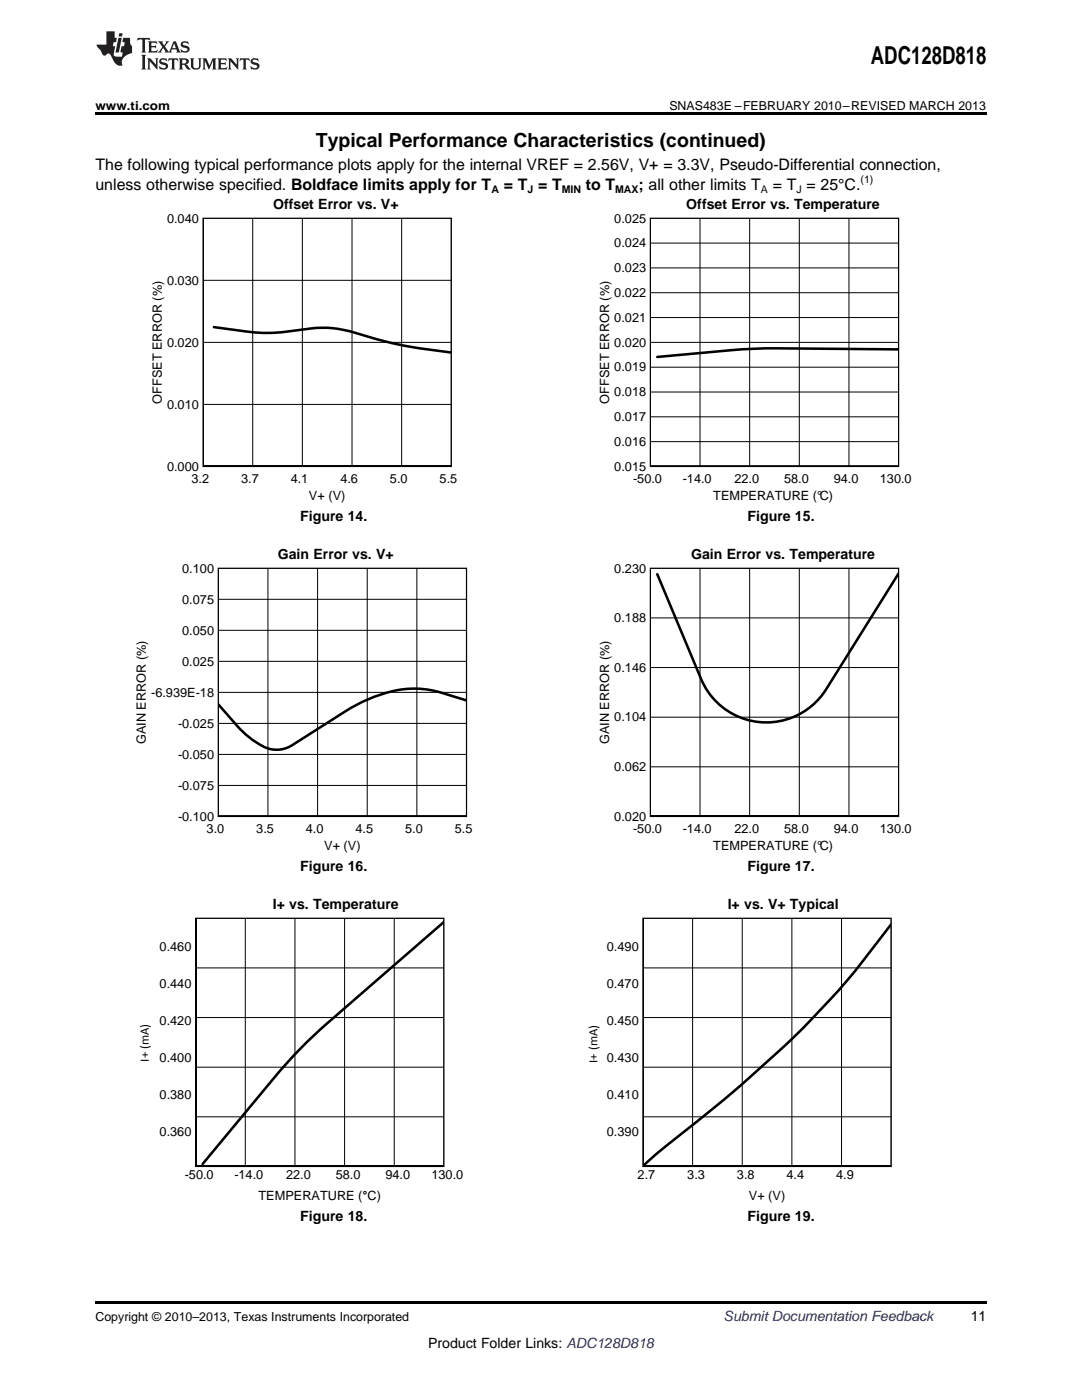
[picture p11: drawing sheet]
<svg xmlns="http://www.w3.org/2000/svg" width="216mm" height="279mm" viewBox="0 0 216 279" stroke-linecap="round" stroke-linejoin="round" font-family="sans-serif">
<path d="M19 259.7h177.8v.5h-177.8z" fill="#000"/>
<g fill="#fff">
<path d="M66.9 245.5h.3v.7h-.3z"/>
<path d="M156.1 245.5h.4v.7h-.4z"/>
</g>
<path d="M88.6 184l-23.3 20.2-4.5 4.2-5.1 5.5-15.3 18.4" fill="none" stroke="#000" stroke-width=".51"/>
<path d="M39 183.3h49.6v49.5h-49.6zM39 193.2h49.6M48.9 183.3v49.5M58.9 183.3v49.5M68.8 183.3v49.5M78.7 183.3v49.5M39 213h49.6M39 203.1h49.6M39 222.9h49.6" fill="none" stroke="#000" stroke-width=".2"/>
<path d="M39 183.3v49.5h49.6v-49.5zM38.6 182.8h50.5v50.5h-50.5z" fill-rule="evenodd" fill="#fff"/>
<path d="M39 183.3h49.6v49.5h-49.6z" fill="none" stroke="#000" stroke-width=".24"/>
<path d="M177.8 184.5l-8.9 11.4-3.1 3.4-6.9 7.2-11.8 10.7-15.8 12.8-3 2.7" fill="none" stroke="#000" stroke-width=".51"/>
<path d="M128.3 183.3h49.5v49.5h-49.5zM128.3 193.2h49.5M138.2 183.3v49.5M148.1 183.3v49.5M158 183.3v49.5M167.9 183.3v49.5M128.3 213h49.5M128.3 203.1h49.5M128.3 222.9h49.5" fill="none" stroke="#000" stroke-width=".2"/>
<path d="M128.3 183.3v49.5h49.5v-49.5zM127.8 182.8h50.5v50.5h-50.5z" fill-rule="evenodd" fill="#fff"/>
<path d="M128.3 183.3h49.5v49.5h-49.5z" fill="none" stroke="#000" stroke-width=".24"/>
<g fill="#fff">
<path d="M66.9 175.7h.3v.7h-.3z"/>
<path d="M156.1 175.7h.4v.7h-.4z"/>
</g>
<path d="M93.1 139.8l-5-1.6a20.2 20.2 0 0 0-14.7 1.4l-3.6 1.8-11.5 7.3a6.2 6.2 0 0 1-7.3-.6l-1.9-1.5-1.3-1.2-4.2-4.8" fill="none" stroke="#000" stroke-width=".51"/>
<path d="M43.6 113.4h49.5v49.5h-49.5zM43.6 119.6h49.5M53.5 113.4v49.5M63.4 113.4v49.5M73.3 113.4v49.5M83.2 113.4v49.5M43.6 138.2h49.5M43.6 132h49.5M43.6 125.8h49.5M43.6 156.8h49.5M43.6 150.6h49.5M43.6 144.4h49.5" fill="none" stroke="#000" stroke-width=".2"/>
<path d="M43.6 113.4v49.5h49.5v-49.5zM43.1 112.9h50.5v50.5h-50.5z" fill-rule="evenodd" fill="#fff"/>
<path d="M43.6 113.4h49.5v49.5h-49.5z" fill="none" stroke="#000" stroke-width=".24"/>
<path d="M179.3 114.4l-14.4 23.1a14.1 14.1 0 0 1-25-2l-8.7-20.9" fill="none" stroke="#000" stroke-width=".51"/>
<path d="M129.8 113.4h49.5v49.5h-49.5zM139.7 113.4v49.5M149.6 113.4v49.5M159.5 113.4v49.5M169.4 113.4v49.5M129.8 133.2h49.5M129.8 123.3h49.5M129.8 153h49.5M129.8 143.1h49.5" fill="none" stroke="#000" stroke-width=".2"/>
<path d="M129.8 113.4v49.5h49.5v-49.5zM129.3 112.9h50.5v50.5h-50.5z" fill-rule="evenodd" fill="#fff"/>
<path d="M129.8 113.4h49.5v49.5h-49.5z" fill="none" stroke="#000" stroke-width=".24"/>
<g fill="#fff">
<path d="M66.9 105.8h.3v.7h-.3z"/>
<path d="M156.1 105.8h.4v.7h-.4z"/>
</g>
<path d="M42.7 65.3l6.8 .9a28.9 28.9 0 0 0 7.5 0l5.1-.6a20.6 20.6 0 0 1 8.5 .7l4.5 1.4 4.2 1 4.3 .8 6.5 .9" fill="none" stroke="#000" stroke-width=".51"/>
<path d="M40.5 43.6h49.6v49.5h-49.6zM40.5 55.9h49.6M50.4 43.6v49.5M60.3 43.6v49.5M70.2 43.6v49.5M80.1 43.6v49.5M40.5 68.3h49.6M40.5 80.7h49.6" fill="none" stroke="#000" stroke-width=".2"/>
<path d="M40.5 43.6v49.5h49.6v-49.5zM40 43.1h50.5v50.5h-50.5z" fill-rule="evenodd" fill="#fff"/>
<path d="M40.5 43.6h49.6v49.5h-49.6z" fill="none" stroke="#000" stroke-width=".24"/>
<path d="M179.3 69.7l-28-.1-4.5 .2-15.6 1.4" fill="none" stroke="#000" stroke-width=".51"/>
<g fill="none" stroke="#000" stroke-width=".2">
<path d="M129.8 43.6h49.5v49.5h-49.5zM129.8 58.4h49.5M129.8 53.5h49.5M129.8 48.5h49.5M139.7 43.6v49.5M149.6 43.6v49.5M159.5 43.6v49.5M169.4 43.6v49.5M129.8 78.2h49.5M129.8 73.3h49.5M129.8 68.3h49.5M129.8 63.4h49.5"/>
<path d="M129.8 88.1h49.5M129.8 83.2h49.5"/>
</g>
<path d="M129.8 43.6v49.5h49.5v-49.5zM129.3 43.1h50.5v50.5h-50.5z" fill-rule="evenodd" fill="#fff"/>
<path d="M129.8 43.6h49.5v49.5h-49.5z" fill="none" stroke="#000" stroke-width=".24"/>
<path d="M19 22.5h177.8v.5h-177.8z" fill="#000"/>
<g fill="#231f20">
<path d="M27.5 7.6l-.1 .5 .4-.2h.6v.1v2.1l-.2 .4h1l-.3-.4v-2.1l.1-.1h.5l.5 .2-.2-.5zM29.5 8.3l.2 .3v1.5l-.2 .4h1.8l.2-.6a1.04 1.04 0 0 1-1.3 .2v-.7h.6l.3 .2v-.6l-.3 .2h-.6v-.6l.8-.1 .4 .3-.2-.5zM31.5 8.3l.9 1.1-.9 1.1h.8l-.2-.2 .5-.7 .4 .7-.2 .2h1.5l-.1-.2 .1-.4h.9l.1 .4-.2 .2h1l-.3-.3-.7-1.9h-.5l-.9 2-.8-1 .9-1h-.8l.1 .3-.3 .5-.4-.6 .2-.2zM34.7 8.6l.4 1h-.7zM36.3 8.4a.63 .63 0 0 0-.2 .7 .63 .63 0 0 0 .6 .4l.6 .2 .1 .2a.75 .75 0 0 1-.7 .4 .75 .75 0 0 1-.6-.5l.1 .7 .1-.1a1.11 1.11 0 0 0 1.5-.6 1.13 1.13 0 0 0-1.2-.8l-.1-.4a1.04 1.04 0 0 1 1.2 .2l-.2-.5-.1 .1-.5-.2zM28.2 10.9l.2 .4v2.2l-.2 .4h1l-.3-.4v-2.2l.3-.4zM29.3 11.6l.3 .4v1.5l-.3 .4h.8l-.2-.4v-1.3l1.5 1.7v-1.9l.2-.4h-.7l.2 .4v.9l-1.1-1.3zM32 11.8a.62 .62 0 0 0-.2 .7 .62 .62 0 0 0 .6 .4l.6 .1 .1 .3a.76 .76 0 0 1-.7 .3 .76 .76 0 0 1-.6-.4l.1 .7 .1-.1a1.11 1.11 0 0 0 1.5-.6 1.13 1.13 0 0 0-1.2-.8l-.1-.4a1.04 1.04 0 0 1 1.2 .2l-.2-.6-.1 .1-.5-.1zM33.7 11.6l-.2 .6a.61 .61 0 0 1 .8-.3v1.6l-.2 .4h.9l-.2-.4v-1.6a.63 .63 0 0 1 .8 .3l-.2-.6zM35.6 11.6l.3 .4v1.5l-.3 .4h1l-.2-.2v-.8l.5 .2a.76 .76 0 0 0 1.2 .7l-1-1a.58 .58 0 0 0 .6-.5 .58 .58 0 0 0-.5-.6zM36.4 11.9h.1a.45 .45 0 0 1 .5 .1 .45 .45 0 0 1 .1 .5l-.7 .2zM37.9 11.6l.2 .2a2.17 2.17 0 0 0 .3 1.9 .99 .99 0 0 0 1.6-.6v-1.1l.2-.4h-.7l.2 .2a1.92 1.92 0 0 1-.2 1.8 .6 .6 0 0 1-.9-.5v-1.1l.2-.4zM40.4 11.6l.2 .4v1.5l-.2 .4h.7l-.2-.4v-1.4l.8 1.8 .8-1.8v1.4l-.2 .4h.9l-.2-.4v-1.5l.2-.4h-.8l-.6 1.5-.6-1.5zM43.4 11.6l.2 .4v1.5l-.2 .4h1.8l.2-.6a1.04 1.04 0 0 1-1.3 .1v-.6h.5l.4 .2v-.6l-.4 .2h-.5v-.7h.8l.3 .3-.1-.6zM45.5 11.6l.2 .4v1.5l-.2 .4h.7l-.2-.4v-1.3l1.5 1.7v-1.9l.2-.4h-.7l.2 .4v.9l-1.1-1.3zM47.9 11.6l-.1 .6a.61 .61 0 0 1 .8-.3v1.6l-.3 .4h1l-.3-.4 .1-1.6a.63 .63 0 0 1 .7 .3l-.1-.6zM50.2 11.8a.62 .62 0 0 0-.2 .7 .62 .62 0 0 0 .6 .4l.6 .1 .2 .3a.76 .76 0 0 1-.8 .3 .76 .76 0 0 1-.6-.4l.1 .7 .2-.1a1.11 1.11 0 0 0 1.5-.6 1.13 1.13 0 0 0-1.3-.8l-.1-.4a1.04 1.04 0 0 1 1.2 .2l-.1-.6-.2 .1-.5-.1z"/>
<path d="M21.2 6.3v2.6h-1.9l.1 .4 .7 .9a.91 .91 0 0 0 1 .8 .56 .56 0 0 1 .5-.3 .56 .56 0 0 1 .5 .3l.4 .8a1.53 1.53 0 0 0 1.9 1.2 1.54 1.54 0 0 1 1-2.1l.9-.3v-1.4a1.52 1.52 0 0 1-.3-1.6h-1.4l-.2 .8h.5l-.2 .8h-.4l-.2 1v.2l.4 .1-.2 .8a1.93 1.93 0 0 1-1.6-.3l.3-1.8h-.5l.2-.8h.4l.2-.8h-.4v-1.3zM23.6 7.6l-.6 2.9h.7l.6-2.9zM23.8 6.6l-.1 .7h.6l.2-.7z"/>
</g>
<text font-size="4.9" x="173.8" y="12.8">ADC128D818</text>
<text font-size="3.9" x="63" y="29.3">Typical Performance Characteristics (continued)</text>
<g font-size="3.2">
<text x="19" y="34">The following typical performance plots apply for the internal VREF = 2.56V, V+ = 3.3V, Pseudo-Differential connection,</text>
<text x="19" y="37.9">unless otherwise specified. Boldface limits apply for T</text>
<text x="100.5" y="37.9">= T = T</text>
<text x="116.9" y="37.9">to T</text>
<text x="127.4" y="37.9">; all other limits T</text>
<text x="154.2" y="37.9">= T = 25°C.</text>
</g>
<g font-size="2.8">
<text x="54.5" y="41.6">Offset Error vs. V+</text>
<text x="136.9" y="41.6">Offset Error vs. Temperature</text>
<text x="59.9" y="104.1">Figure 14.</text>
<text x="149.2" y="104.1">Figure 15.</text>
<text x="55.4" y="111.5">Gain Error vs. V+</text>
<text x="137.9" y="111.5">Gain Error vs. Temperature</text>
<text x="59.9" y="173.9">Figure 16.</text>
<text x="149.2" y="173.9">Figure 17.</text>
<text x="54.4" y="181.3">I+ vs. Temperature</text>
<text x="145.2" y="181.3">I+ vs. V+ Typical</text>
<text x="59.9" y="243.8">Figure 18.</text>
<text x="149.2" y="243.8">Figure 19.</text>
<text x="193.7" y="263.6">11</text>
<text x="85.4" y="269">Product Folder Links: ADC128D818</text>
</g>
<text font-size="2.8" fill="#0000c8" x="144.4" y="263.6">Submit Documentation Feedback</text>
<g font-size="2.5">
<text x="19" y="21.9">www.ti.com</text>
<text x="133.6" y="21.9">SNAS483E –FEBRUARY 2010–REVISED MARCH 2013</text>
<text x="33.3" y="44.4">0.040</text>
<text x="122.6" y="44.4">0.025</text>
<text x="122.6" y="49.4">0.024</text>
<text x="33.3" y="56.8">0.030</text>
<text x="122.6" y="54.3">0.023</text>
<text x="122.6" y="59.3">0.022</text>
<text x="122.6" y="64.2">0.021</text>
<text x="33.3" y="69.2">0.020</text>
<text x="122.6" y="69.2">0.020</text>
<text x="122.6" y="74.1">0.019</text>
<text x="32.3" y="80.6" transform="rotate(-90 32.3 80.6)">OFFSET ERROR (%)</text>
<text x="33.3" y="81.6">0.010</text>
<text x="121.5" y="80.6" transform="rotate(-90 121.5 80.6)">OFFSET ERROR (%)</text>
<text x="122.6" y="79.1">0.018</text>
<text x="122.6" y="84">0.017</text>
<text x="122.6" y="89">0.016</text>
<text x="33.3" y="93.9">0.000</text>
<text x="122.6" y="93.9">0.015</text>
<text x="38.2" y="96.5">3.2</text>
<text x="48.1" y="96.5">3.7</text>
<text x="58" y="96.5">4.1</text>
<text x="61.7" y="99.7">V+ (V)</text>
<text x="67.9" y="96.5">4.6</text>
<text x="77.8" y="96.5">5.0</text>
<text x="87.7" y="96.5">5.5</text>
<text x="126.3" y="96.5">-50.0</text>
<text x="136.2" y="96.5">-14.0</text>
<text x="142.3" y="99.7">TEMPERATURE (°C)</text>
<text x="146.6" y="96.5">22.0</text>
<text x="156.5" y="96.5">58.0</text>
<text x="166.4" y="96.5">94.0</text>
<text x="175.6" y="96.5">130.0</text>
<text x="36.4" y="114.3">0.100</text>
<text x="122.6" y="114.3">0.230</text>
<text x="36.4" y="120.5">0.075</text>
<text x="122.6" y="124.2">0.188</text>
<text x="36.4" y="126.6">0.050</text>
<text x="36.4" y="132.8">0.025</text>
<text x="122.6" y="134.1">0.146</text>
<text x="30.2" y="139">-6.939E-18</text>
<text x="122.6" y="144">0.104</text>
<text x="29.1" y="148.5" transform="rotate(-90 29.1 148.5)">GAIN ERROR (%)</text>
<text x="35.5" y="145.2">-0.025</text>
<text x="121.5" y="148.5" transform="rotate(-90 121.5 148.5)">GAIN ERROR (%)</text>
<text x="35.5" y="151.4">-0.050</text>
<text x="122.6" y="153.9">0.062</text>
<text x="35.5" y="157.6">-0.075</text>
<text x="35.5" y="163.8">-0.100</text>
<text x="41.2" y="166.3">3.0</text>
<text x="51.1" y="166.3">3.5</text>
<text x="61" y="166.3">4.0</text>
<text x="70.9" y="166.3">4.5</text>
<text x="80.9" y="166.3">5.0</text>
<text x="90.8" y="166.3">5.5</text>
<text x="122.6" y="163.8">0.020</text>
<text x="126.3" y="166.3">-50.0</text>
<text x="136.2" y="166.3">-14.0</text>
<text x="146.6" y="166.3">22.0</text>
<text x="156.5" y="166.3">58.0</text>
<text x="166.4" y="166.3">94.0</text>
<text x="175.6" y="166.3">130.0</text>
<text x="64.7" y="169.5">V+ (V)</text>
<text x="142.3" y="169.5">TEMPERATURE (°C)</text>
<text x="31.8" y="189.8">0.460</text>
<text x="121.1" y="189.8">0.490</text>
<text x="31.8" y="197.2">0.440</text>
<text x="121.1" y="197.2">0.470</text>
<text x="31.8" y="204.6">0.420</text>
<text x="121.1" y="204.6">0.450</text>
<text x="29.7" y="211.9" transform="rotate(-90 29.7 211.9)">I+ (mA)</text>
<text x="31.8" y="211.9">0.400</text>
<text x="119.2" y="212.1" transform="rotate(-90 119.2 212.1)">I+ (mA)</text>
<text x="121.1" y="211.9">0.430</text>
<text x="31.8" y="219.3">0.380</text>
<text x="121.1" y="219.3">0.410</text>
<text x="31.8" y="226.7">0.360</text>
<text x="121.1" y="226.7">0.390</text>
<text x="36.9" y="235.3">-50.0</text>
<text x="46.8" y="235.3">-14.0</text>
<text x="51.6" y="239.4">TEMPERATURE (°C)</text>
<text x="57.1" y="235.3">22.0</text>
<text x="67" y="235.3">58.0</text>
<text x="76.9" y="235.3">94.0</text>
<text x="86.1" y="235.3">130.0</text>
<text x="127.2" y="235.3">2.7</text>
<text x="137.1" y="235.3">3.3</text>
<text x="147" y="235.3">3.8</text>
<text x="149.4" y="239.4">V+ (V)</text>
<text x="157" y="235.3">4.4</text>
<text x="166.9" y="235.3">4.9</text>
<text x="19" y="263.6">Copyright © 2010–2013, Texas Instruments Incorporated</text>
</g>
<g font-size="2.1">
<text x="98" y="38.5">A</text>
<text x="105.2" y="38.5">J</text>
<text x="112.1" y="38.5">MIN</text>
<text x="122.7" y="38.5">MAX</text>
<text x="151.8" y="38.5">A</text>
<text x="158.9" y="38.5">J</text>
<text x="171.7" y="36.6">(1)</text>
</g>
</svg>
